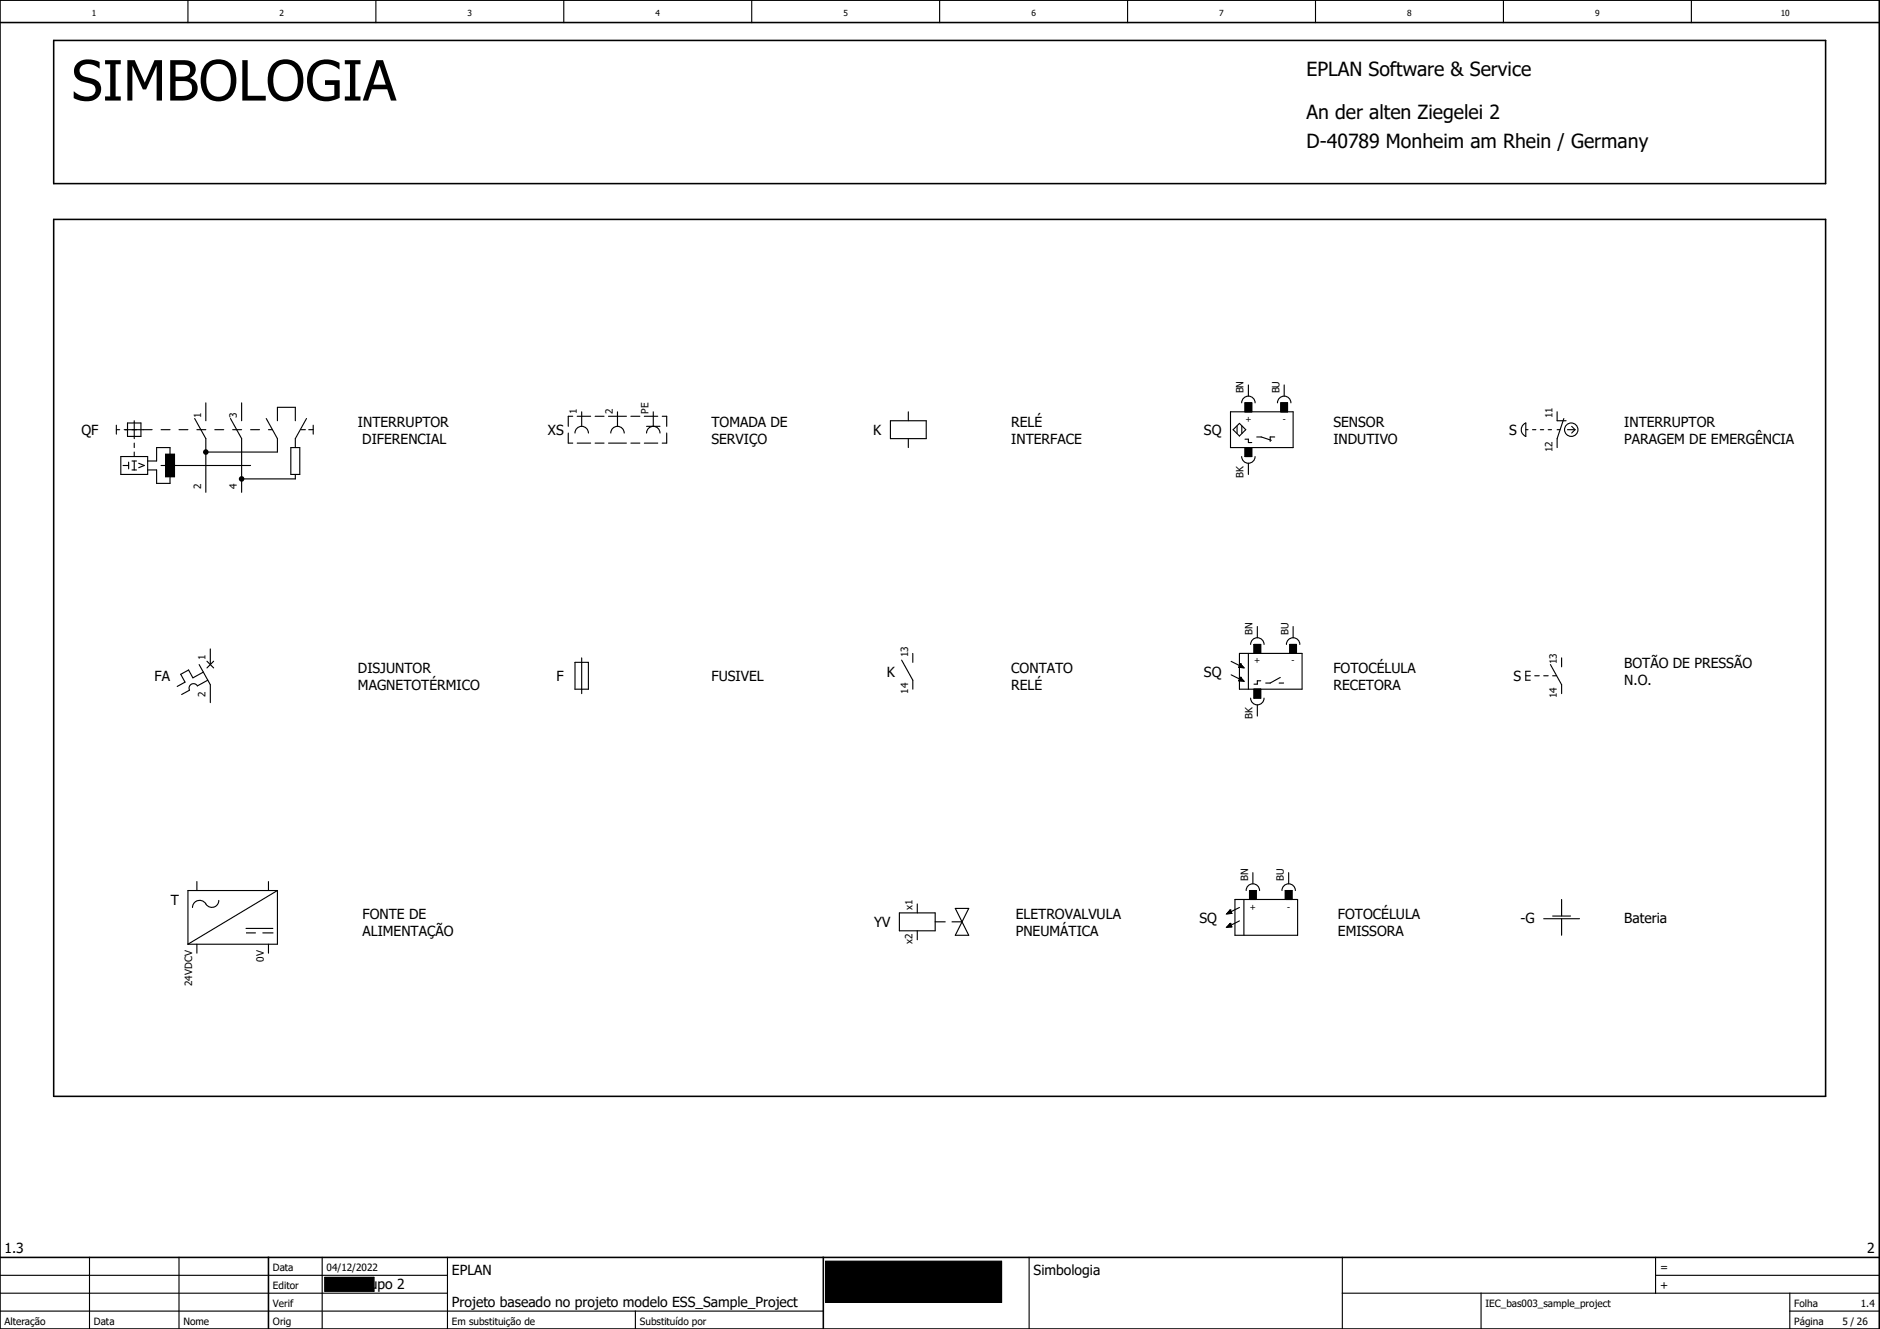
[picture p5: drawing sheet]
<svg xmlns="http://www.w3.org/2000/svg" width="420mm" height="297mm" viewBox="0 0 420 297" stroke-linecap="round" stroke-linejoin="round" font-family="sans-serif">
<g fill="none" stroke="#000" stroke-width=".25">
<path d="M42 0v5M84 0v5M126 0v5M168 0v5M210 0v5M252 0v5M294 0v5M336 0v5M378 0v5M26 96h.8M26 95v2M27.7 96h6.3"/>
<path d="M28.5 94.5h3v3h-3zM30 94v4M30 99v1M36 96h2M40 96h2M43.5 93.5l2.5 4.5v12M44 96h2M46 90v4M48 96h2M51.5 93.5l2.5 4.5v12M52 96h2M54 90v4"/>
<path d="M56 96h2M59.5 93.5l2.5 4.5v3h-16M60 96h.9M62 94v-3h4v3M67.3 96h1M68.5 93.5l-2.5 4.5v2M69 96h1M70 95v2M127 96.8v2.2h1M128 93h-1v2.3M128.5 96.8a1.5 1.5 0 0 1 1.5-1.5 1.5 1.5 0 0 1 1.5 1.5M129 99h3"/>
<path d="M129 93h3M130 92v3.3M133 99h2M133 93h2M136 99h4M136 93h4M136.5 96.8a1.5 1.5 0 0 1 1.5-1.5 1.5 1.5 0 0 1 1.5 1.5M138 92v3.3M141 99h2M141 93h2M144 99h3M144 93h3"/>
<path d="M144.5 96.8a1.5 1.5 0 0 1 1.5-1.5 1.5 1.5 0 0 1 1.5 1.5M144.5 95.3h3M146 92v3.3M148 93h1v2.3M149 96.8v2.2h-1M199 94h8v4h-8zM203 92v2M203 98v2M275 92h14v8h-14zM276.5 95.2v1.7M277 94.6l1.4 1.4-1.4 1.5-1.4-1.5zM277.5 90a1.5 1.5 0 0 1 1.5-1.5 1.5 1.5 0 0 1 1.5 1.5"/>
<path d="M277.5 95.2v1.7M278.2 98.2h.8v.7h.7M278.2 92v-2h1.5v2M279 86v2.5M280.9 97.7h1l2.2 .7M284.9 97.7h-1v1M285.5 90a1.5 1.5 0 0 1 1.5-1.5 1.5 1.5 0 0 1 1.5 1.5M286.2 92v-2h1.5v2M287 86v2.5M340.3 95l.7-.5v3a1.61 1.61 0 0 1-.7-2.5zM341 96h.5M342.5 96h.7"/>
<path d="M344.3 96h.7M346 96h.7M348 96h.6M348 92v2h2M349.5 93.5l-1.5 4.5v2M350.3 96h1.7M351.2 95.3l.8 .7M352 96l-.8 .8M27 102h6v4h-6zM27.5 104h1.3M28.8 103.3v1.5M29.5 105h1"/>
<path d="M29.5 103h1M30 101v1M30 103v2M31 103.5l1.2 .5-1.2 .5M33 105h2v3h3v-1.5M36 104h20M37 101.5h2v5h-2zM38 101.5v-1.5h-3v3h-2M65 100h2v6h-2zM66 106v1h-12M277.5 102a1.5 1.5 0 0 0 1.5 1.5 1.5 1.5 0 0 0 1.5-1.5M278.2 100v2h1.5v-2"/>
<path d="M279 103.5v2.5M44.1 153.3a1 1 0 0 0-1.3-.4 1 1 0 0 0-.4 1.3l-1.8 1M44.5 148.5l2.5 4.5v4M45.4 150.2l-2.3 1.3-1-1.8-1.7 1 1 1.8-1.8 .9M46.2 147.8l1.5 1.5M46.4 152l-2.3 1.3M47 145v3.5M47.7 147.8l-1.5 1.5M128.5 148h3v6h-3zM130 147v8M201.5 147.5l2.5 4.5v2M204 146v2"/>
<path d="M275.2 150.8l1.9 1M275.2 147.8l1.9 1M277 146h14v8h-14zM277.2 151.4h.1M277.2 148.4h.1M277.2 151.4l.8 .9-1.1-.2zM277.2 148.4l.8 .9-1.1-.2zM279 146v8M279.5 144a1.5 1.5 0 0 1 1.5-1.5 1.5 1.5 0 0 1 1.5 1.5M279.5 156a1.5 1.5 0 0 0 1.5 1.5 1.5 1.5 0 0 0 1.5-1.5M280.2 146v-2h1.5v2M280.2 154v2h1.5v-2"/>
<path d="M281 140v2.5M281 157.5v2.5M281.7 152.2h-.7v.7h-.8M285.9 152.7h1M286.1 151.4l-2.2 1.3h-1M287.5 144a1.5 1.5 0 0 1 1.5-1.5 1.5 1.5 0 0 1 1.5 1.5M288.3 146v-2h1.5v2M289 140v2.5M341 151h1M342 150h-1v2h1M343 151h1M345 151h1"/>
<path d="M346.5 148.5l2.5 4.5v2M347 151h.9M349 147v2M44 197v2M60 197v2M62 199h-20v12M62 199v12h-20M62 199l-20 12M278.5 199a1.5 1.5 0 0 1 1.5-1.5 1.5 1.5 0 0 1 1.5 1.5M280 195v2.5M286.5 199a1.5 1.5 0 0 1 1.5-1.5 1.5 1.5 0 0 1 1.5 1.5M288 195v2.5"/>
<path d="M44 211v2M48.9 201.3a1.62 1.62 0 0 1-1.4 1.5 1.62 1.62 0 0 1-1.8-1.1 1.6 1.6 0 0 0-1.7-.3 1.6 1.6 0 0 0-1 1.4M55 208.5h2.2M55 207.5h6M58.8 208.5h2.2M60 211v2M201 204h8v4h-8zM205 202v2M205 208v2M209 206h2.3M212.8 206h2.2M213.5 203h3l-3 6h3z"/>
<path d="M274.9 206.4h.1M274.9 203.4h.1M274.9 206.4l.4 .7-1.1 .2zM274.9 203.4l.4 .7-1.1 .2zM276 201h14v8h-14zM277 205.8l-1.9 1M277 202.8l-1.9 1M278 201v8M279.3 201v-2h1.5v2M287.3 201v-2h1.5v2M345 205.3h8M347 204.7h4"/>
<path d="M349 201v3.7M349 205.3v3.7M0 293h184M0 289h100M0 285h100M20 281v16M40 281v16M72 281v16M100 281v16M142 293v4M230 281v16M300 289h120"/>
<path d="M300 281v16M331 289v8M370 285h50M370 281v8M400 293h20M400 289v8"/>
<circle cx="351.2" cy="96" r="1.5"/>
</g>
<path d="M0 5h420M0 0h420v297h-420zM12 9h396v32h-396zM12 49h396v196h-396zM0 281h420M60 281v16M184 281v16" fill="none" stroke="#000" stroke-width=".35"/>
<g fill="#000" stroke="#000" stroke-width=".22">
<path d="M278.2 90h1.5v2h-1.5zM286.2 90h1.5v2h-1.5zM37 101.5h2v5h-2zM278.2 100h1.5v2h-1.5zM277.2 151.4l.8 .9-1.1-.2zM277.2 148.4l.8 .9-1.1-.2zM280.2 144h1.5v2h-1.5zM280.2 154h1.5v2h-1.5zM288.3 144h1.5v2h-1.5zM274.9 206.4l.4 .7-1.1 .2zM274.9 203.4l.4 .7-1.1 .2zM279.3 199h1.5v2h-1.5z"/>
<path d="M287.3 199h1.5v2h-1.5zM72.6 285.5h11v3.1h-11zM184.5 281.9h39.3v9.2h-39.3z"/>
</g>
<path d="M72.6 285.5h11v3.1h-11zM184.5 281.9h39.3v9.2h-39.3z" fill="none" stroke="#000" stroke-width=".22"/>
<g fill="#000">
<circle cx="46" cy="101" r=".62"/>
<circle cx="54" cy="107" r=".63"/>
</g>
<text font-size="12.4" x="16" y="22.5">SIMBOLOGIA</text>
<g font-size="4.3">
<text x="292" y="17">EPLAN Software &amp; Service</text>
<text x="292" y="26.5">An der alten Ziegelei 2</text>
<text x="292" y="33">D-40789 Monheim am Rhein / Germany</text>
</g>
<g font-size="3.1">
<text x="80" y="95.4">INTERRUPTOR</text>
<text x="159" y="95.4">TOMADA DE</text>
<text x="226" y="95.4">RELÉ</text>
<text x="298" y="95.4">SENSOR</text>
<text x="363" y="95.4">INTERRUPTOR</text>
<text x="18.2" y="97.3">QF</text>
<text x="81" y="99.1">DIFERENCIAL</text>
<text x="122.5" y="97.3">XS</text>
<text x="159" y="99.1">SERVIÇO</text>
<text x="195.2" y="97.3">K</text>
<text x="226" y="99.1">INTERFACE</text>
<text x="269.1" y="97.3">SQ</text>
<text x="298" y="99.1">INDUTIVO</text>
<text x="337.3" y="97.3">S</text>
<text x="363" y="99.1">PARAGEM DE EMERGÊNCIA</text>
<text x="363" y="149.4">BOTÃO DE PRESSÃO</text>
<text x="34.5" y="152.3">FA</text>
<text x="80" y="150.4">DISJUNTOR</text>
<text x="80" y="154.1">MAGNETOTÉRMICO</text>
<text x="124.4" y="152.3">F</text>
<text x="159" y="152.3">FUSIVEL</text>
<text x="198.2" y="151.3">K</text>
<text x="226" y="150.4">CONTATO</text>
<text x="226" y="154.1">RELÉ</text>
<text x="269.1" y="151.3">SQ</text>
<text x="298" y="150.4">FOTOCÉLULA</text>
<text x="298" y="154.1">RECETORA</text>
<text x="338.3" y="152.3">S</text>
<text x="363" y="153.1">N.O.</text>
<text x="38.2" y="202.3">T</text>
<text x="81" y="205.4">FONTE DE</text>
<text x="81" y="209.1">ALIMENTAÇÃO</text>
<text x="195.4" y="207.3">YV</text>
<text x="227" y="205.4">ELETROVALVULA</text>
<text x="227" y="209.1">PNEUMÁTICA</text>
<text x="268.1" y="206.3">SQ</text>
<text x="299" y="205.4">FOTOCÉLULA</text>
<text x="299" y="209.1">EMISSORA</text>
<text x="339.8" y="206.3">-G</text>
<text x="363" y="206.3">Bateria</text>
<text x="1" y="280">1.3</text>
<text x="417.3" y="280">2</text>
<text x="101" y="285">EPLAN</text>
<text x="231" y="285">Simbologia</text>
<text x="79.4" y="288">Grupo 2</text>
<text x="101" y="292">Projeto baseado no projeto modelo ESS_Sample_Project</text>
</g>
<g font-size="2.5">
<text x="371" y="284">=</text>
<text x="371" y="288">+</text>
</g>
<g font-size="2.2">
<text x="277.9" y="87.9" transform="rotate(-90 277.9 87.9)">BN</text>
<text x="285.9" y="87.9" transform="rotate(-90 285.9 87.9)">BU</text>
<text x="44.9" y="93.4" transform="rotate(-90 44.9 93.4)">1</text>
<text x="52.9" y="93.4" transform="rotate(-90 52.9 93.4)">3</text>
<text x="128.9" y="92.4" transform="rotate(-90 128.9 92.4)">1</text>
<text x="136.9" y="92.4" transform="rotate(-90 136.9 92.4)">2</text>
<text x="144.9" y="92.4" transform="rotate(-90 144.9 92.4)">PE</text>
<text x="346.9" y="93.4" transform="rotate(-90 346.9 93.4)">11</text>
<text x="346.9" y="101.1" transform="rotate(-90 346.9 101.1)">12</text>
<text x="277.9" y="106.8" transform="rotate(-90 277.9 106.8)">BK</text>
<text x="44.9" y="109.3" transform="rotate(-90 44.9 109.3)">2</text>
<text x="52.9" y="109.3" transform="rotate(-90 52.9 109.3)">4</text>
<text x="279.9" y="141.9" transform="rotate(-90 279.9 141.9)">BN</text>
<text x="287.9" y="141.9" transform="rotate(-90 287.9 141.9)">BU</text>
<text x="45.9" y="147.4" transform="rotate(-90 45.9 147.4)">1</text>
<text x="202.9" y="146.9" transform="rotate(-90 202.9 146.9)">13</text>
<text x="347.9" y="148.4" transform="rotate(-90 347.9 148.4)">13</text>
<text x="45.9" y="155.9" transform="rotate(-90 45.9 155.9)">2</text>
<text x="202.9" y="155.1" transform="rotate(-90 202.9 155.1)">14</text>
<text x="279.9" y="160.8" transform="rotate(-90 279.9 160.8)">BK</text>
<text x="347.9" y="156.1" transform="rotate(-90 347.9 156.1)">14</text>
<text x="278.9" y="196.9" transform="rotate(-90 278.9 196.9)">BN</text>
<text x="286.9" y="196.9" transform="rotate(-90 286.9 196.9)">BU</text>
<text x="203.9" y="203.4" transform="rotate(-90 203.9 203.4)">x1</text>
<text x="58.9" y="215" transform="rotate(-90 58.9 215)">0V</text>
<text x="203.9" y="211" transform="rotate(-90 203.9 211)">x2</text>
<text x="42.9" y="220.4" transform="rotate(-90 42.9 220.4)">24VDCV</text>
<text x="61" y="284">Data</text>
<text x="73" y="284">04/12/2022</text>
<text x="61" y="288">Editor</text>
<text x="61" y="292">Verif</text>
<text x="332" y="292">IEC_bas003_sample_project</text>
<text x="401" y="292">Folha</text>
<text x="415.9" y="292">1.4</text>
<text x="1" y="296">Alteração</text>
<text x="21" y="296">Data</text>
<text x="41" y="296">Nome</text>
<text x="61" y="296">Orig</text>
<text x="101" y="296">Em substituição de</text>
<text x="143" y="296">Substituído por</text>
<text x="401" y="296">Página</text>
<text x="411.8" y="296">5 / 26</text>
</g>
<g font-size="1.9">
<text x="20.5" y="3.7">1</text>
<text x="62.5" y="3.7">2</text>
<text x="104.5" y="3.7">3</text>
<text x="146.5" y="3.7">4</text>
<text x="188.5" y="3.7">5</text>
<text x="230.5" y="3.7">6</text>
<text x="272.5" y="3.7">7</text>
<text x="314.5" y="3.7">8</text>
<text x="356.5" y="3.7">9</text>
<text x="398" y="3.7">10</text>
<text x="278.3" y="94.3">+</text>
<text x="286.7" y="94.3">-</text>
<text x="280.3" y="148.3">+</text>
<text x="288.7" y="148.3">-</text>
<text x="279.3" y="203.3">+</text>
<text x="287.7" y="203.3">-</text>
</g>
</svg>
